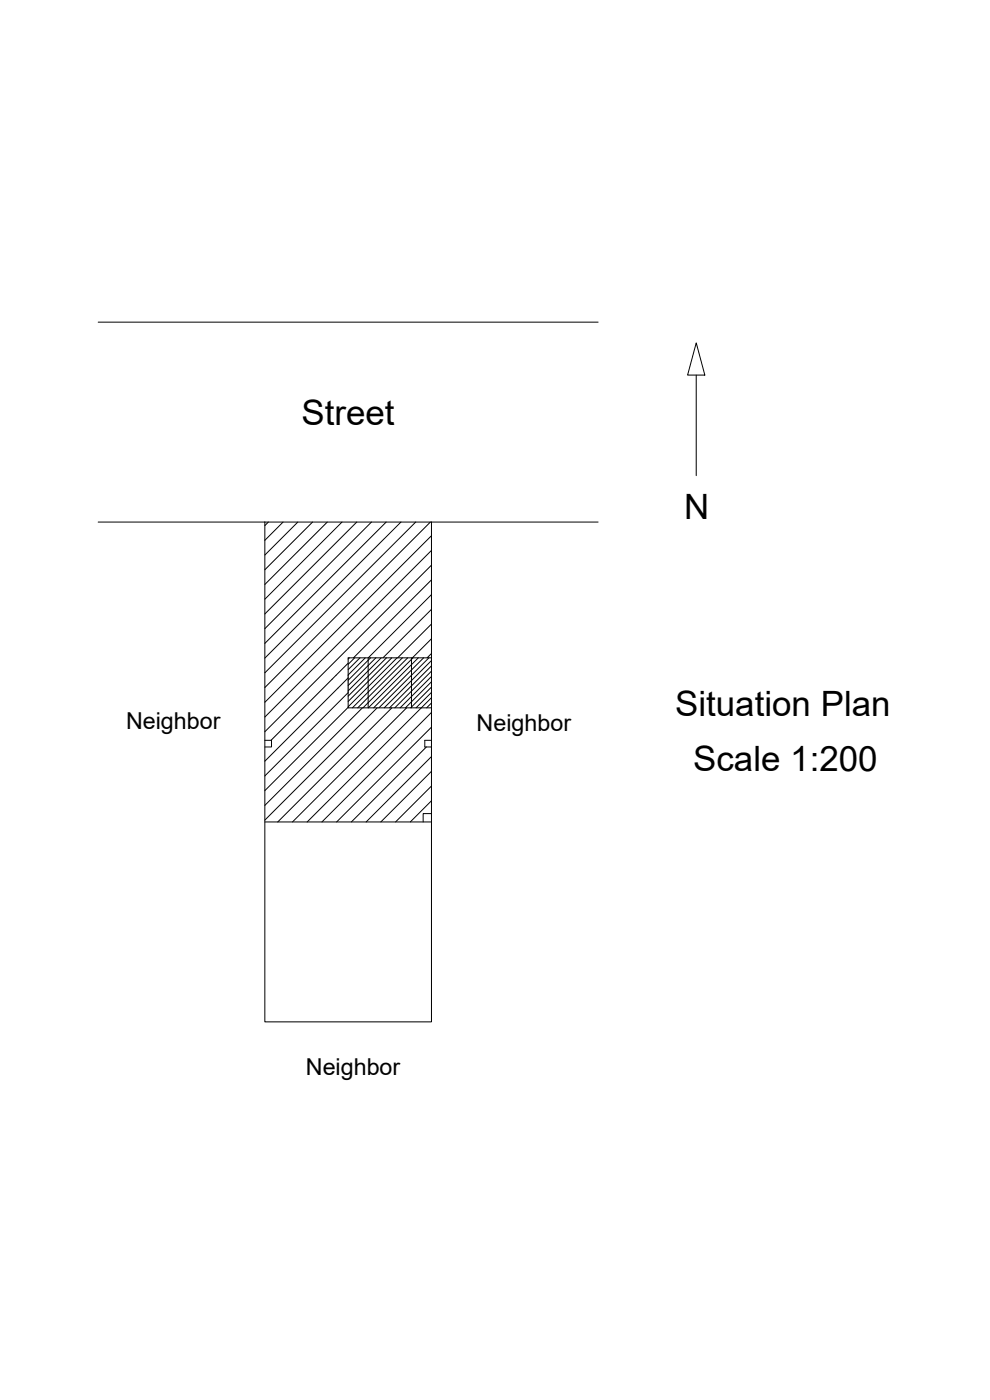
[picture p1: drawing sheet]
<svg xmlns="http://www.w3.org/2000/svg" width="297mm" height="420mm" viewBox="0 0 297 420" stroke-linecap="round" stroke-linejoin="round" font-family="sans-serif">
<!-- layer: 0 -->
<g fill="none" stroke="#000" stroke-width=".3">
<path d="M29.5 96.7h150M208.9 102.9l2.6 9.7h-5.2zM208.9 112.6v30.2M29.5 156.7h150M79.5 156.7v150h50v-150M80.5 156.7l-1 1M84.9 156.7l-5.4 5.5M89.4 156.7l-9.9 9.9M93.8 156.7l-14.3 14.3M98.2 156.7l-18.7 18.7M102.6 156.7l-23.1 23.1M107 156.7l-27.5 27.6"/>
<path d="M111.5 156.7l-32 32M115.9 156.7l-36.4 36.4M120.3 156.7l-40.8 40.8M124.7 156.7l-45.2 45.2M129.1 156.7l-49.6 49.6M129.5 178.4l-19 19v15l15-15M129.5 160.8l-50 50M129.5 165.2l-50 50M129.5 169.6l-50 50M129.5 174l-23.4 23.4M104.5 199l-23.2 23.2M104.8 197.4l-.3 .4"/>
<path d="M106.4 197.4l-1.9 2M108 197.4l-3.5 3.6M109.6 197.4l-5.1 5.2M111.2 197.4l-6.7 6.8M112.8 197.4l-8.3 8.3M114.4 197.4l-9.9 9.9M116 197.4l-11.5 11.5M117.6 197.4l-13.1 13.1M119.1 197.4l-14.6 14.7M120.7 197.4l-15 15M122.3 197.4l-15 15M123.5 197.4v15"/>
<path d="M123.9 197.4l-15 15M127.1 197.4l-15 15M128.7 197.4l-15 15M129.5 198.3l-14.2 14.1M129.5 199.8l-12.6 12.6M129.5 182.9l-14.6 14.5M129.5 187.3l-10.2 10.1M129.5 191.7l-5.8 5.7M129.5 196.1l-1.3 1.3M129.5 197.4h-25v5.3M104.5 203.4l-25 25M104.5 207.9l-25 25"/>
<path d="M104.5 212.3l-25 25M104.5 207.7v4.7h25M108.7 212.4l-29.2 29.3M113.2 212.4l-33.7 33.7M117.6 212.4l-34.3 34.3M122 212.4l-34.3 34.3M129.5 201.4l-11 11M129.5 203l-9.4 9.4M129.5 204.6l-7.9 7.8M129.5 206.2l-6.3 6.2M129.5 209.4l-37.3 37.3M129.5 213.8l-32.9 32.9"/>
<path d="M129.5 218.2l-28.5 28.5M129.5 207.8l-4.7 4.6M129.5 211l-1.5 1.4M79.5 222.2h2v2h-2M127.9 224.2l-22.5 22.5M129.5 222.2h-2v2h2M129.5 227.1l-19.7 19.6M129.5 231.5l-15.2 15.2M129.5 235.9l-10.8 10.8M79.5 246.7h50M129.5 244.2h-2.5v2.5M129.5 240.3l-6.4 6.4"/>
</g>
<path d="M104.5 202.7v5" fill="none" stroke="#000" stroke-width=".35"/>
<g font-size="10.5">
<text x="90.4" y="127.5">Street</text>
<text x="205.2" y="155.7">N</text>
<text x="202.6" y="214.8">Situation Plan</text>
<text x="208" y="231.3">Scale 1:200</text>
</g>
<g font-size="7">
<text x="37.8" y="218.9">Neighbor</text>
<text x="143" y="219.3">Neighbor</text>
<text x="91.8" y="322.5">Neighbor</text>
</g>
</svg>
